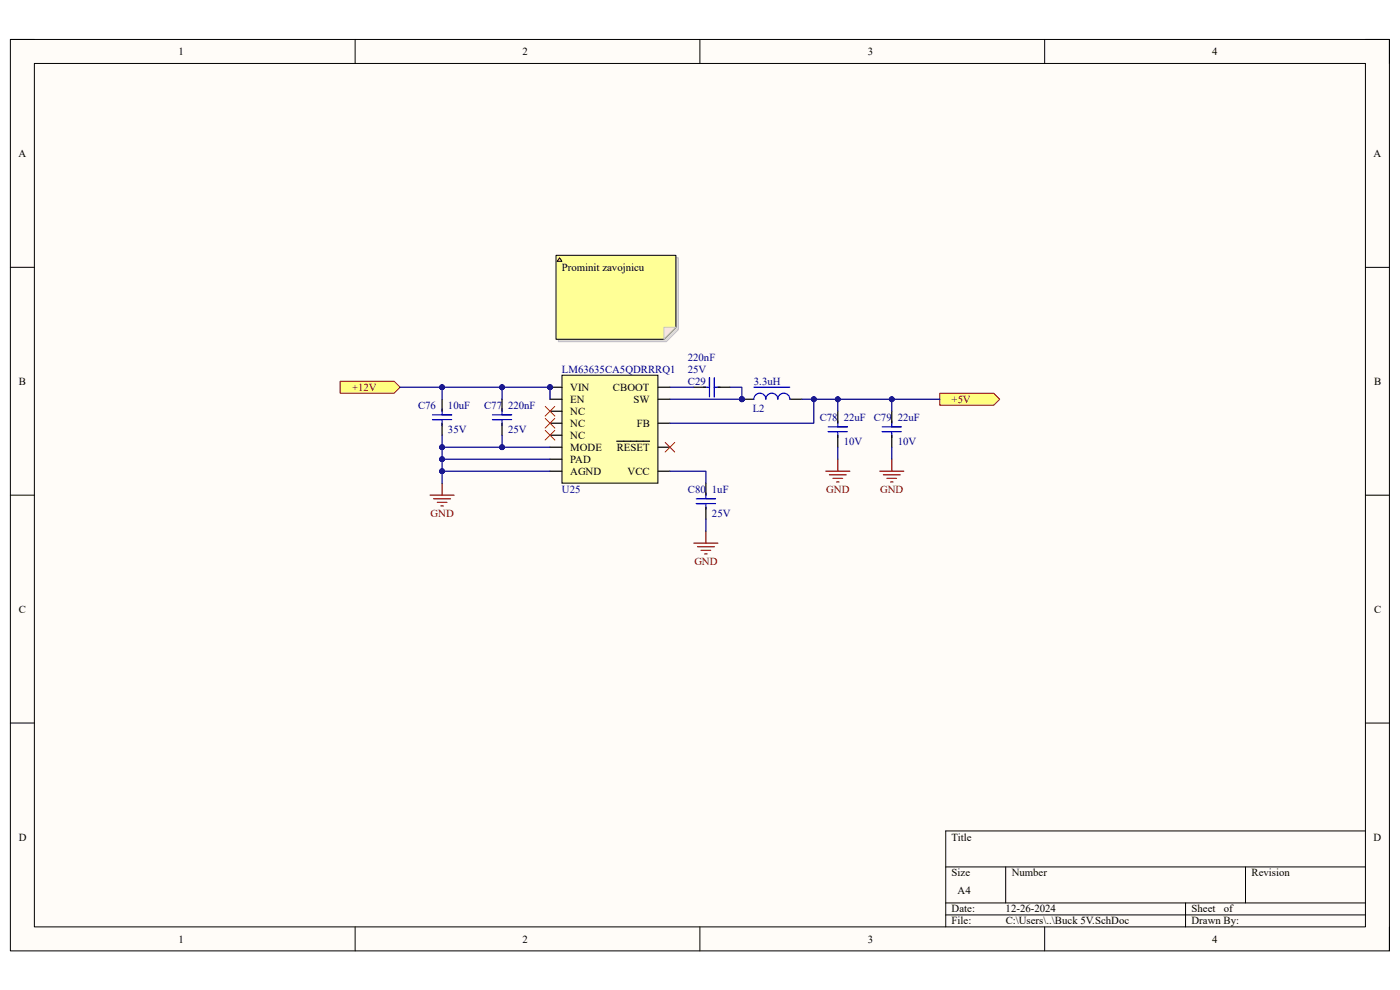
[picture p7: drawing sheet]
<svg xmlns="http://www.w3.org/2000/svg" width="297mm" height="210mm" viewBox="0 0 297 210" stroke-linecap="round" stroke-linejoin="round" font-family="sans-serif">
<path d="M2.2 8.4h292.6v193.3h-292.6z" fill-rule="evenodd" fill="#fffcf8"/>
<path d="M2.2 8.4h292.6v193.3h-292.6z" fill="none" stroke="#000" stroke-width=".21"/>
<path d="M7.3 13.5h282.4v183.1h-282.4z" fill-rule="evenodd" fill="#fffcf8"/>
<g fill="none" stroke="#000" stroke-width=".21">
<path d="M2.2 8.4h5.1M7.3 13.5h282.4v183.1h-282.4zM75.3 8.4v5.1M148.5 8.4v5.1M221.6 8.4v5.1M289.7 8.4h5.1v5.1M2.2 56.7h5.1M289.7 56.7h5.1M2.2 105h5.1M289.7 105.1h5.1M2.2 153.4h5.1M289.7 153.4h5.1"/>
<path d="M289.7 176.3h-89.1v20.3M75.3 196.6v5.1M148.5 196.6v5.1M200.6 183.9h89.1M200.6 191.5h89.1M200.6 194.1h89.1M213.4 183.9v7.6M221.6 196.6v5.1M251.5 191.5v5.1M264.2 183.9v7.6M294.8 196.6v5.1"/>
</g>
<circle cx="116.7" cy="82.1" r=".51" fill="#000080"/>
<circle cx="116.7" cy="82.1" r=".51" fill="none" stroke="#000080" stroke-width=".21"/>
<path d="M119.2 79.6h20.4v22.9h-20.4z" fill-rule="evenodd" fill="#ffffb0"/>
<path d="M119.2 79.6h20.4v22.9h-20.4z" fill="none" stroke="#000" stroke-width=".21"/>
<g fill="none" stroke="#000" stroke-width=".25">
<path d="M116.7 84.7h2.5M116.7 82.1h2.5M116.7 87.2h2.5M116.7 100h2.5M116.7 94.9h2.5M116.7 89.8h2.5M116.7 92.3h2.5M130.8 93.6h7M139.6 84.7h2.5M139.6 82.1h2.5M139.6 100h2.5M139.6 94.9h2.5"/>
<path d="M139.6 89.8h2.5"/>
</g>
<circle cx="116.7" cy="82.1" r=".51" fill="#000080"/>
<circle cx="116.7" cy="82.1" r=".51" fill="none" stroke="#000080" stroke-width=".21"/>
<path d="M93.8 84.7v2.5M93.8 89.8v2.5M106.5 84.7v2.5M106.5 89.8v2.5M116.7 97.4h2.5M147.2 82.1h2.6M152.3 82.1h2.5M177.7 87.2v2.6M177.7 92.3v2.6M189.2 87.2v2.6M189.2 92.3v2.6" fill="none" stroke="#000" stroke-width=".25"/>
<path d="M115.7 88.8l2 2M115.7 91.3l2 2M117.7 88.8l-2 2M117.7 91.3l-2 2M141.1 93.9l2 2M143.1 93.9l-2 2" fill="none" stroke="#f00" stroke-width=".21"/>
<path d="M91.2 105h5.1M92 105.8h3.6M92.8 106.6h2M93.5 107.3h.5M93.8 102.5v2.5" fill="none" stroke="#800000" stroke-width=".25"/>
<g fill="none" stroke="#00f" stroke-width=".25">
<path d="M91.8 89h4M91.8 88h4M93.8 86.7v1.3M93.8 89v1.3M104.5 89h4M104.5 88h4M106.5 86.7v1.3M106.5 89v1.3M149.2 82.1h1.3M150.5 80.1v4.1M151.5 82.1h1.3M151.5 80.1v4.1"/>
<path d="M175.7 91.6h4.1M175.7 90.6h4.1M177.7 89.3v1.3M177.7 91.6v1.2M187.2 91.6h4M187.2 90.6h4M189.2 89.3v1.3M189.2 91.6v1.2"/>
</g>
<circle cx="157.4" cy="84.7" r=".51" fill="#000080"/>
<circle cx="157.4" cy="84.7" r=".51" fill="none" stroke="#000080" stroke-width=".21"/>
<path d="M157.4 84.7h2.5" fill="none" stroke="#000" stroke-width=".25"/>
<circle cx="157.4" cy="84.7" r=".51" fill="#000080"/>
<circle cx="157.4" cy="84.7" r=".51" fill="none" stroke="#000080" stroke-width=".21"/>
<path d="M167.6 84.7h2.5M149.8 102.5v2.5M149.8 107.6v2.5" fill="none" stroke="#000" stroke-width=".25"/>
<path d="M159.9 84.7a1.28 1.28 0 0 1 1.3-1.3 1.28 1.28 0 0 1 1.3 1.3M159.9 82.1h7.7M162.5 84.7a1.27 1.27 0 0 1 1.2-1.3 1.27 1.27 0 0 1 1.3 1.3 1.28 1.28 0 0 1 1.3-1.3 1.28 1.28 0 0 1 1.3 1.3M147.7 106.8h4.1M147.7 105.8h4.1M149.8 104.5v1.3M149.8 106.8v1.3" fill="none" stroke="#00f" stroke-width=".25"/>
<path d="M115.7 86.2l2 2.1M117.7 86.2l-2 2.1" fill="none" stroke="#f00" stroke-width=".21"/>
<g fill="none" stroke="#800000" stroke-width=".25">
<path d="M175.2 100h5.1M177.7 97.4v2.6M186.6 100h5.1M189.2 97.4v2.6M147.2 115.2h5.1M148 116h3.5M148.7 116.7h2.1M149.5 117.5h.5M149.8 112.7v2.5M176 100.7h3.5M176.7 101.5h2.1M177.5 102.2h.5"/>
<path d="M187.4 100.7h3.6M188.2 101.5h2M188.9 102.2h.5"/>
</g>
<path d="M72.2 80.9h11.4l1.3 1.2-1.3 1.3h-11.4z" fill-rule="evenodd" fill="#ffff80"/>
<path d="M72.2 80.9h11.4l1.3 1.2-1.3 1.3h-11.4z" fill="none" stroke="#800000" stroke-width=".21"/>
<path d="M199.4 83.4h11.4l1.3 1.3-1.3 1.3h-11.4z" fill-rule="evenodd" fill="#ffff80"/>
<path d="M199.4 83.4h11.4l1.3 1.3-1.3 1.3h-11.4z" fill="none" stroke="#800000" stroke-width=".21"/>
<path d="M93.8 100h22.9" fill="none" stroke="#000080" stroke-width=".25"/>
<circle cx="93.8" cy="100" r=".51" fill="#000080"/>
<circle cx="93.8" cy="100" r=".51" fill="none" stroke="#000080" stroke-width=".21"/>
<path d="M93.8 97.4h22.9" fill="none" stroke="#000080" stroke-width=".25"/>
<circle cx="93.8" cy="97.4" r=".51" fill="#000080"/>
<circle cx="93.8" cy="97.4" r=".51" fill="none" stroke="#000080" stroke-width=".21"/>
<path d="M106.5 82.1v2.6" fill="none" stroke="#000080" stroke-width=".25"/>
<circle cx="106.5" cy="82.1" r=".51" fill="#000080"/>
<circle cx="106.5" cy="82.1" r=".51" fill="none" stroke="#000080" stroke-width=".21"/>
<path d="M93.8 92.3v2.6" fill="none" stroke="#000080" stroke-width=".25"/>
<circle cx="93.8" cy="94.9" r=".51" fill="#000080"/>
<circle cx="93.8" cy="94.9" r=".51" fill="none" stroke="#000080" stroke-width=".21"/>
<path d="M106.5 92.3v2.6" fill="none" stroke="#000080" stroke-width=".25"/>
<circle cx="106.5" cy="94.9" r=".51" fill="#000080"/>
<circle cx="106.5" cy="94.9" r=".51" fill="none" stroke="#000080" stroke-width=".21"/>
<path d="M170.1 84.7h2.6v5.1h-30.6" fill="none" stroke="#000080" stroke-width=".25"/>
<circle cx="172.7" cy="84.7" r=".51" fill="#000080"/>
<circle cx="172.7" cy="84.7" r=".51" fill="none" stroke="#000080" stroke-width=".21"/>
<path d="M154.8 82.1h2.6v2.6" fill="none" stroke="#000080" stroke-width=".25"/>
<circle cx="157.4" cy="84.7" r=".51" fill="#000080"/>
<circle cx="157.4" cy="84.7" r=".51" fill="none" stroke="#000080" stroke-width=".21"/>
<path d="M142.1 100h7.7v2.5M177.7 84.7v2.5M177.7 94.9v2.5M189.2 94.9v2.5M149.8 110.1v2.6" fill="none" stroke="#000080" stroke-width=".25"/>
<circle cx="177.7" cy="84.7" r=".51" fill="#000080"/>
<circle cx="177.7" cy="84.7" r=".51" fill="none" stroke="#000080" stroke-width=".21"/>
<path d="M142.1 84.7h15.3" fill="none" stroke="#000080" stroke-width=".25"/>
<circle cx="157.4" cy="84.7" r=".51" fill="#000080"/>
<circle cx="157.4" cy="84.7" r=".51" fill="none" stroke="#000080" stroke-width=".21"/>
<path d="M142.1 82.1h5.1M172.7 84.7h16.5v2.5" fill="none" stroke="#000080" stroke-width=".25"/>
<circle cx="172.7" cy="84.7" r=".51" fill="#000080"/>
<circle cx="172.7" cy="84.7" r=".51" fill="none" stroke="#000080" stroke-width=".21"/>
<circle cx="177.7" cy="84.7" r=".51" fill="#000080"/>
<circle cx="177.7" cy="84.7" r=".51" fill="none" stroke="#000080" stroke-width=".21"/>
<circle cx="189.2" cy="84.7" r=".51" fill="#000080"/>
<circle cx="189.2" cy="84.7" r=".51" fill="none" stroke="#000080" stroke-width=".21"/>
<path d="M84.9 82.1h8.9" fill="none" stroke="#000080" stroke-width=".25"/>
<circle cx="93.8" cy="82.1" r=".51" fill="#000080"/>
<circle cx="93.8" cy="82.1" r=".51" fill="none" stroke="#000080" stroke-width=".21"/>
<path d="M189.2 84.7h10.2" fill="none" stroke="#000080" stroke-width=".25"/>
<circle cx="189.2" cy="84.7" r=".51" fill="#000080"/>
<circle cx="189.2" cy="84.7" r=".51" fill="none" stroke="#000080" stroke-width=".21"/>
<path d="M116.7 94.9h-22.9v7.6" fill="none" stroke="#000080" stroke-width=".25"/>
<circle cx="106.5" cy="94.9" r=".51" fill="#000080"/>
<circle cx="106.5" cy="94.9" r=".51" fill="none" stroke="#000080" stroke-width=".21"/>
<circle cx="93.8" cy="94.9" r=".51" fill="#000080"/>
<circle cx="93.8" cy="94.9" r=".51" fill="none" stroke="#000080" stroke-width=".21"/>
<circle cx="93.8" cy="97.4" r=".51" fill="#000080"/>
<circle cx="93.8" cy="97.4" r=".51" fill="none" stroke="#000080" stroke-width=".21"/>
<circle cx="93.8" cy="100" r=".51" fill="#000080"/>
<circle cx="93.8" cy="100" r=".51" fill="none" stroke="#000080" stroke-width=".21"/>
<path d="M93.8 84.7v-2.6h22.9v2.6" fill="none" stroke="#000080" stroke-width=".25"/>
<circle cx="116.7" cy="82.1" r=".51" fill="#000080"/>
<circle cx="116.7" cy="82.1" r=".51" fill="none" stroke="#000080" stroke-width=".21"/>
<circle cx="106.5" cy="82.1" r=".51" fill="#000080"/>
<circle cx="106.5" cy="82.1" r=".51" fill="none" stroke="#000080" stroke-width=".21"/>
<circle cx="93.8" cy="82.1" r=".51" fill="#000080"/>
<circle cx="93.8" cy="82.1" r=".51" fill="none" stroke="#000080" stroke-width=".21"/>
<path d="M118.5 54.7h25.4v15.2l-2.5 2.6h-22.9z" fill-rule="evenodd" fill="#e0ddd7"/>
<path d="M118.5 54.7h25.4v15.2l-2.5 2.6h-22.9z" fill="none" stroke="#bfbdba" stroke-width=".21"/>
<path d="M118 54.2h25.4v15.2l-2.5 2.6h-22.9z" fill-rule="evenodd" fill="#ffff96"/>
<path d="M118 54.2h25.4v15.2l-2.5 2.6h-22.9z" fill="none" stroke="#000" stroke-width=".21"/>
<path d="M140.9 69.4h2.5l-2.5 2.6z" fill="#f2f0d8"/>
<path d="M140.9 69.4h2.5l-2.5 2.6z" fill="none" stroke="#bfbdba" stroke-width=".21"/>
<path d="M118.7 54.7l.5 .7h-1z" fill="#ffcc78"/>
<path d="M118.7 54.7l.5 .7h-1z" fill="none" stroke="#300" stroke-width=".21"/>
<g font-size="2.3">
<text x="37.9" y="11.7">1</text>
<text x="110.9" y="11.7">2</text>
<text x="184.1" y="11.7">3</text>
<text x="257.1" y="11.7">4</text>
<text x="3.9" y="33.3">A</text>
<text x="291.4" y="33.3">A</text>
<text x="119.2" y="57.4">Prominit zavojnicu</text>
<text x="4" y="81.6">B</text>
<text x="121" y="82.9">VIN</text>
<text x="130" y="82.9">CBOOT</text>
<text x="291.5" y="81.6">B</text>
<text x="121" y="88">NC</text>
<text x="121" y="85.4">EN</text>
<text x="134.4" y="85.4">SW</text>
<text x="121" y="95.6">MODE</text>
<text x="121" y="90.6">NC</text>
<text x="121" y="93.1">NC</text>
<text x="130.9" y="95.6">RESET</text>
<text x="135.1" y="90.6">FB</text>
<text x="121" y="100.7">AGND</text>
<text x="121" y="98.2">PAD</text>
<text x="133.1" y="100.7">VCC</text>
<text x="4" y="130">C</text>
<text x="291.5" y="130">C</text>
<text x="4" y="178.3">D</text>
<text x="201.9" y="178.3">Title</text>
<text x="291.4" y="178.3">D</text>
<text x="201.9" y="185.9">Size</text>
<text x="214.6" y="185.9">Number</text>
<text x="265.5" y="185.9">Revision</text>
<text x="203.2" y="189.7">A4</text>
<text x="201.9" y="193.5">Date:</text>
<text x="201.9" y="196.1">File:</text>
<text x="213.3" y="193.5">12-26-2024</text>
<text x="213.4" y="196.1">C:\Users\..\Buck 5V.SchDoc</text>
<text x="252.8" y="193.5">Sheet</text>
<text x="252.8" y="196.1">Drawn By:</text>
<text x="259.6" y="193.5">of</text>
<text x="37.9" y="199.9">1</text>
<text x="110.9" y="199.9">2</text>
<text x="184.1" y="199.9">3</text>
<text x="257.1" y="199.9">4</text>
</g>
<g font-size="2.3" fill="#000080">
<text x="145.9" y="76.5">220nF</text>
<text x="119.2" y="79.1">LM63635CA5QDRRRQ1</text>
<text x="145.9" y="79.1">25V</text>
<text x="145.9" y="81.6">C29</text>
<text x="159.9" y="81.6">3.3uH</text>
<text x="88.7" y="86.7">C76</text>
<text x="95" y="86.7">10uF</text>
<text x="102.7" y="86.7">C77 220nF</text>
<text x="159.7" y="87.5">L2</text>
<text x="173.9" y="89.3">C78 22uF</text>
<text x="185.4" y="89.3">C79 22uF</text>
<text x="95" y="91.8">35V</text>
<text x="107.8" y="91.8">25V</text>
<text x="179" y="94.4">10V</text>
<text x="190.5" y="94.4">10V</text>
<text x="119.2" y="104.5">U25</text>
<text x="145.9" y="104.5">C80 1uF</text>
<text x="151" y="109.6">25V</text>
</g>
<g font-size="2.3" fill="#800000">
<text x="74.7" y="82.9">+12V</text>
<text x="201.9" y="85.4">+5V</text>
<text x="175.3" y="104.5">GND</text>
<text x="186.7" y="104.5">GND</text>
<text x="91.4" y="109.6">GND</text>
<text x="147.3" y="119.8">GND</text>
</g>
</svg>
